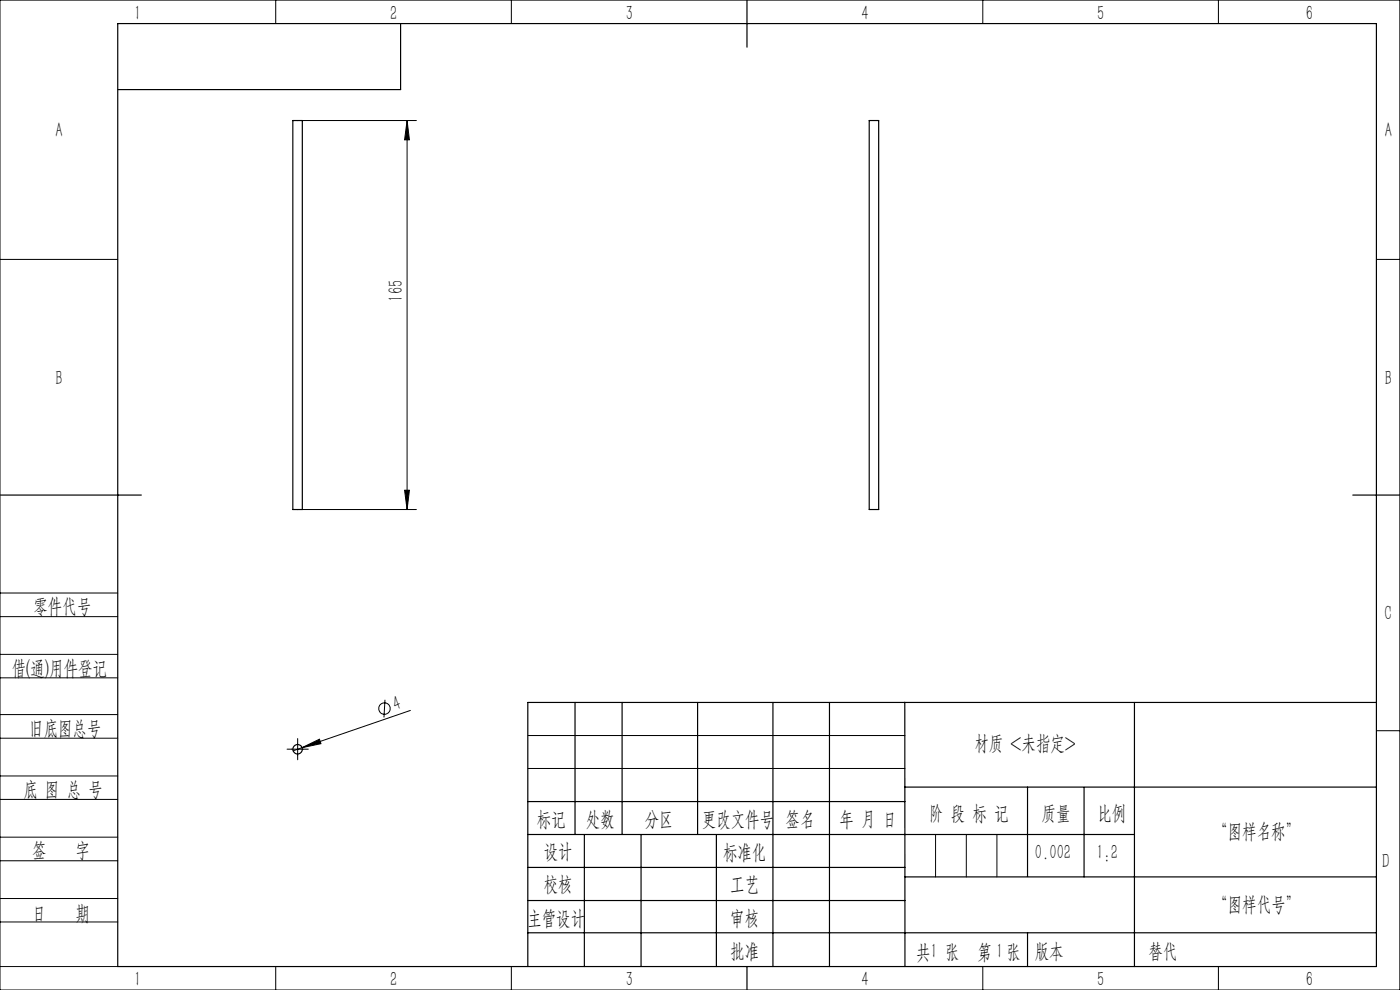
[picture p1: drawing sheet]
<svg xmlns="http://www.w3.org/2000/svg" width="297mm" height="210mm" viewBox="0 0 297 210" stroke-linecap="round" stroke-linejoin="round" font-family="sans-serif">
<g fill="none" stroke="#000" stroke-width=".25">
<path d="M25 5h267v200h-267zM85 5v14h-60M158.5 0v10M62.1 25.6h2v82.5h-2zM184.4 25.6h2v82.5h-2zM0 105h30M287 105h10M122 149v28M132 149v28M148 149v28M164 149v56M176 149v56"/>
<path d="M191.9 149l.1 56M240.7 149v56M292 149h-180v56M112 177h128.7M112 170h80M124 177v28M136 177v28M152 177v28M191.9 167h100.1M218 167v18.9M230 167v19M112 197.9h180"/>
<path d="M112 184h80M112 191h80M192 186h100M218 197.9v7.1M158.5 205v5"/>
<circle cx="63.1" cy="158.9" r="1"/>
</g>
<g fill="none" stroke="#000" stroke-width=".21">
<path d="M0 0h297v210h-297zM58.5 0v5M108.5 0v5M208.5 0v5M258.5 0v5M64.1 25.6h24.2M86.4 25.6l.5 4.1h-1.1zM86.4 25.6v82.5M0 55h25M292 55h5M64.1 108.1h24.2M85.8 104h1.1l-.5 4.1z"/>
<path d="M0 138.8h25M0 125.8h25M0 130.8h25M0 143.8h25M0 156.6h25M0 151.6h25M61.9 158.9h2.5M63.1 157.7v2.5M64.1 158.6l3.7-1.8 .3 1zM64.1 158.6l-1.9 .7M81.7 148.4l-.2 3.8M87.1 150.7l-23 7.9"/>
<path d="M112 156h80M292 155h5M0 169.6h25M0 164.6h25M0 177.6h25M112 163h80M198.5 177v9M205 177v9M211.5 177v9M0 182.6h25M0 190.6h25M0 195.6h25"/>
<path d="M0 205h25M58.5 205v5M108.5 205v5M208.5 205v5M258.5 205v5"/>
<circle cx="81.6" cy="150.3" r="1.23"/>
</g>
<path d="M61.9 158.9h-1M63.1 157.7v-1M64.4 158.9h1M63.1 160.2v1" fill="none" stroke="#000" stroke-width=".21" stroke-dasharray="30.5 1.3 1.3 1.3"/>
<g fill="#000">
<path d="M64.1 158.6l3.7-1.8 .3 1z"/>
<path d="M85.8 104h1.1l-.5 4.1zM86.4 25.6l.5 4.1h-1.1z"/>
</g>
<g font-size="4.4">
<text x="28.5" y="4.1">1</text>
<text x="82.7" y="4.1">2</text>
<text x="132.7" y="4.1">3</text>
<text x="182.7" y="4.1">4</text>
<text x="232.7" y="4.1">5</text>
<text x="277" y="4.1">6</text>
<text x="11.7" y="29.1">A</text>
<text x="293.8" y="29.1">A</text>
<text x="85.5" y="64" transform="rotate(-90 85.5 64)">165</text>
<text x="11.7" y="81.6">B</text>
<text x="293.8" y="81.6">B</text>
<text x="7.1" y="130.1">零件代号</text>
<text x="293.7" y="131.6">C</text>
<text x="2.5" y="143.2">借(通)用件登记</text>
<text x="6.2" y="155.8">旧底图总号</text>
<text x="83.9" y="150.9" transform="rotate(-19 83.9 150.9)">4</text>
<text x="206.7" y="159.1">材质 &lt;未指定&gt;</text>
<text x="5" y="168.9">底 图 总 号</text>
<text x="197.1" y="173.8">阶 段 标 记</text>
<text x="221" y="173.8">质量</text>
<text x="232.8" y="173.8">比例</text>
<text x="113.9" y="175.2">标记</text>
<text x="124.3" y="175.2">处数</text>
<text x="136.8" y="175.2">分区</text>
<text x="148.9" y="175.2">更改文件号</text>
<text x="166.7" y="175.2">签名</text>
<text x="178.1" y="175.2">年 月 日</text>
<text x="257.4" y="177.8">“图样名称”</text>
<text x="6.8" y="181.9">签</text>
<text x="16" y="181.9">字</text>
<text x="115.3" y="182.1">设计</text>
<text x="153.4" y="182.2">标准化</text>
<text x="219.6" y="182.1">0.002</text>
<text x="232.6" y="182.1">1:2</text>
<text x="293.2" y="184.1">D</text>
<text x="115.3" y="189">校核</text>
<text x="154.9" y="189">工艺</text>
<text x="6.8" y="195.2">日</text>
<text x="16" y="195.2">期</text>
<text x="111.9" y="196.2">主管设计</text>
<text x="154.9" y="196.2">审核</text>
<text x="257.4" y="193.2">“图样代号”</text>
<text x="154.9" y="203.1">批准</text>
<text x="194.4" y="203.4">共 张</text>
<text x="197.4" y="203.1">1</text>
<text x="207.4" y="203.4">第 张</text>
<text x="211.3" y="203.1">1</text>
<text x="219.5" y="203.1">版本</text>
<text x="243.6" y="203.1">替代</text>
<text x="28.5" y="209.1">1</text>
<text x="82.7" y="209.1">2</text>
<text x="132.7" y="209.1">3</text>
<text x="182.7" y="209.1">4</text>
<text x="232.7" y="209.1">5</text>
<text x="277" y="209.1">6</text>
</g>
</svg>
